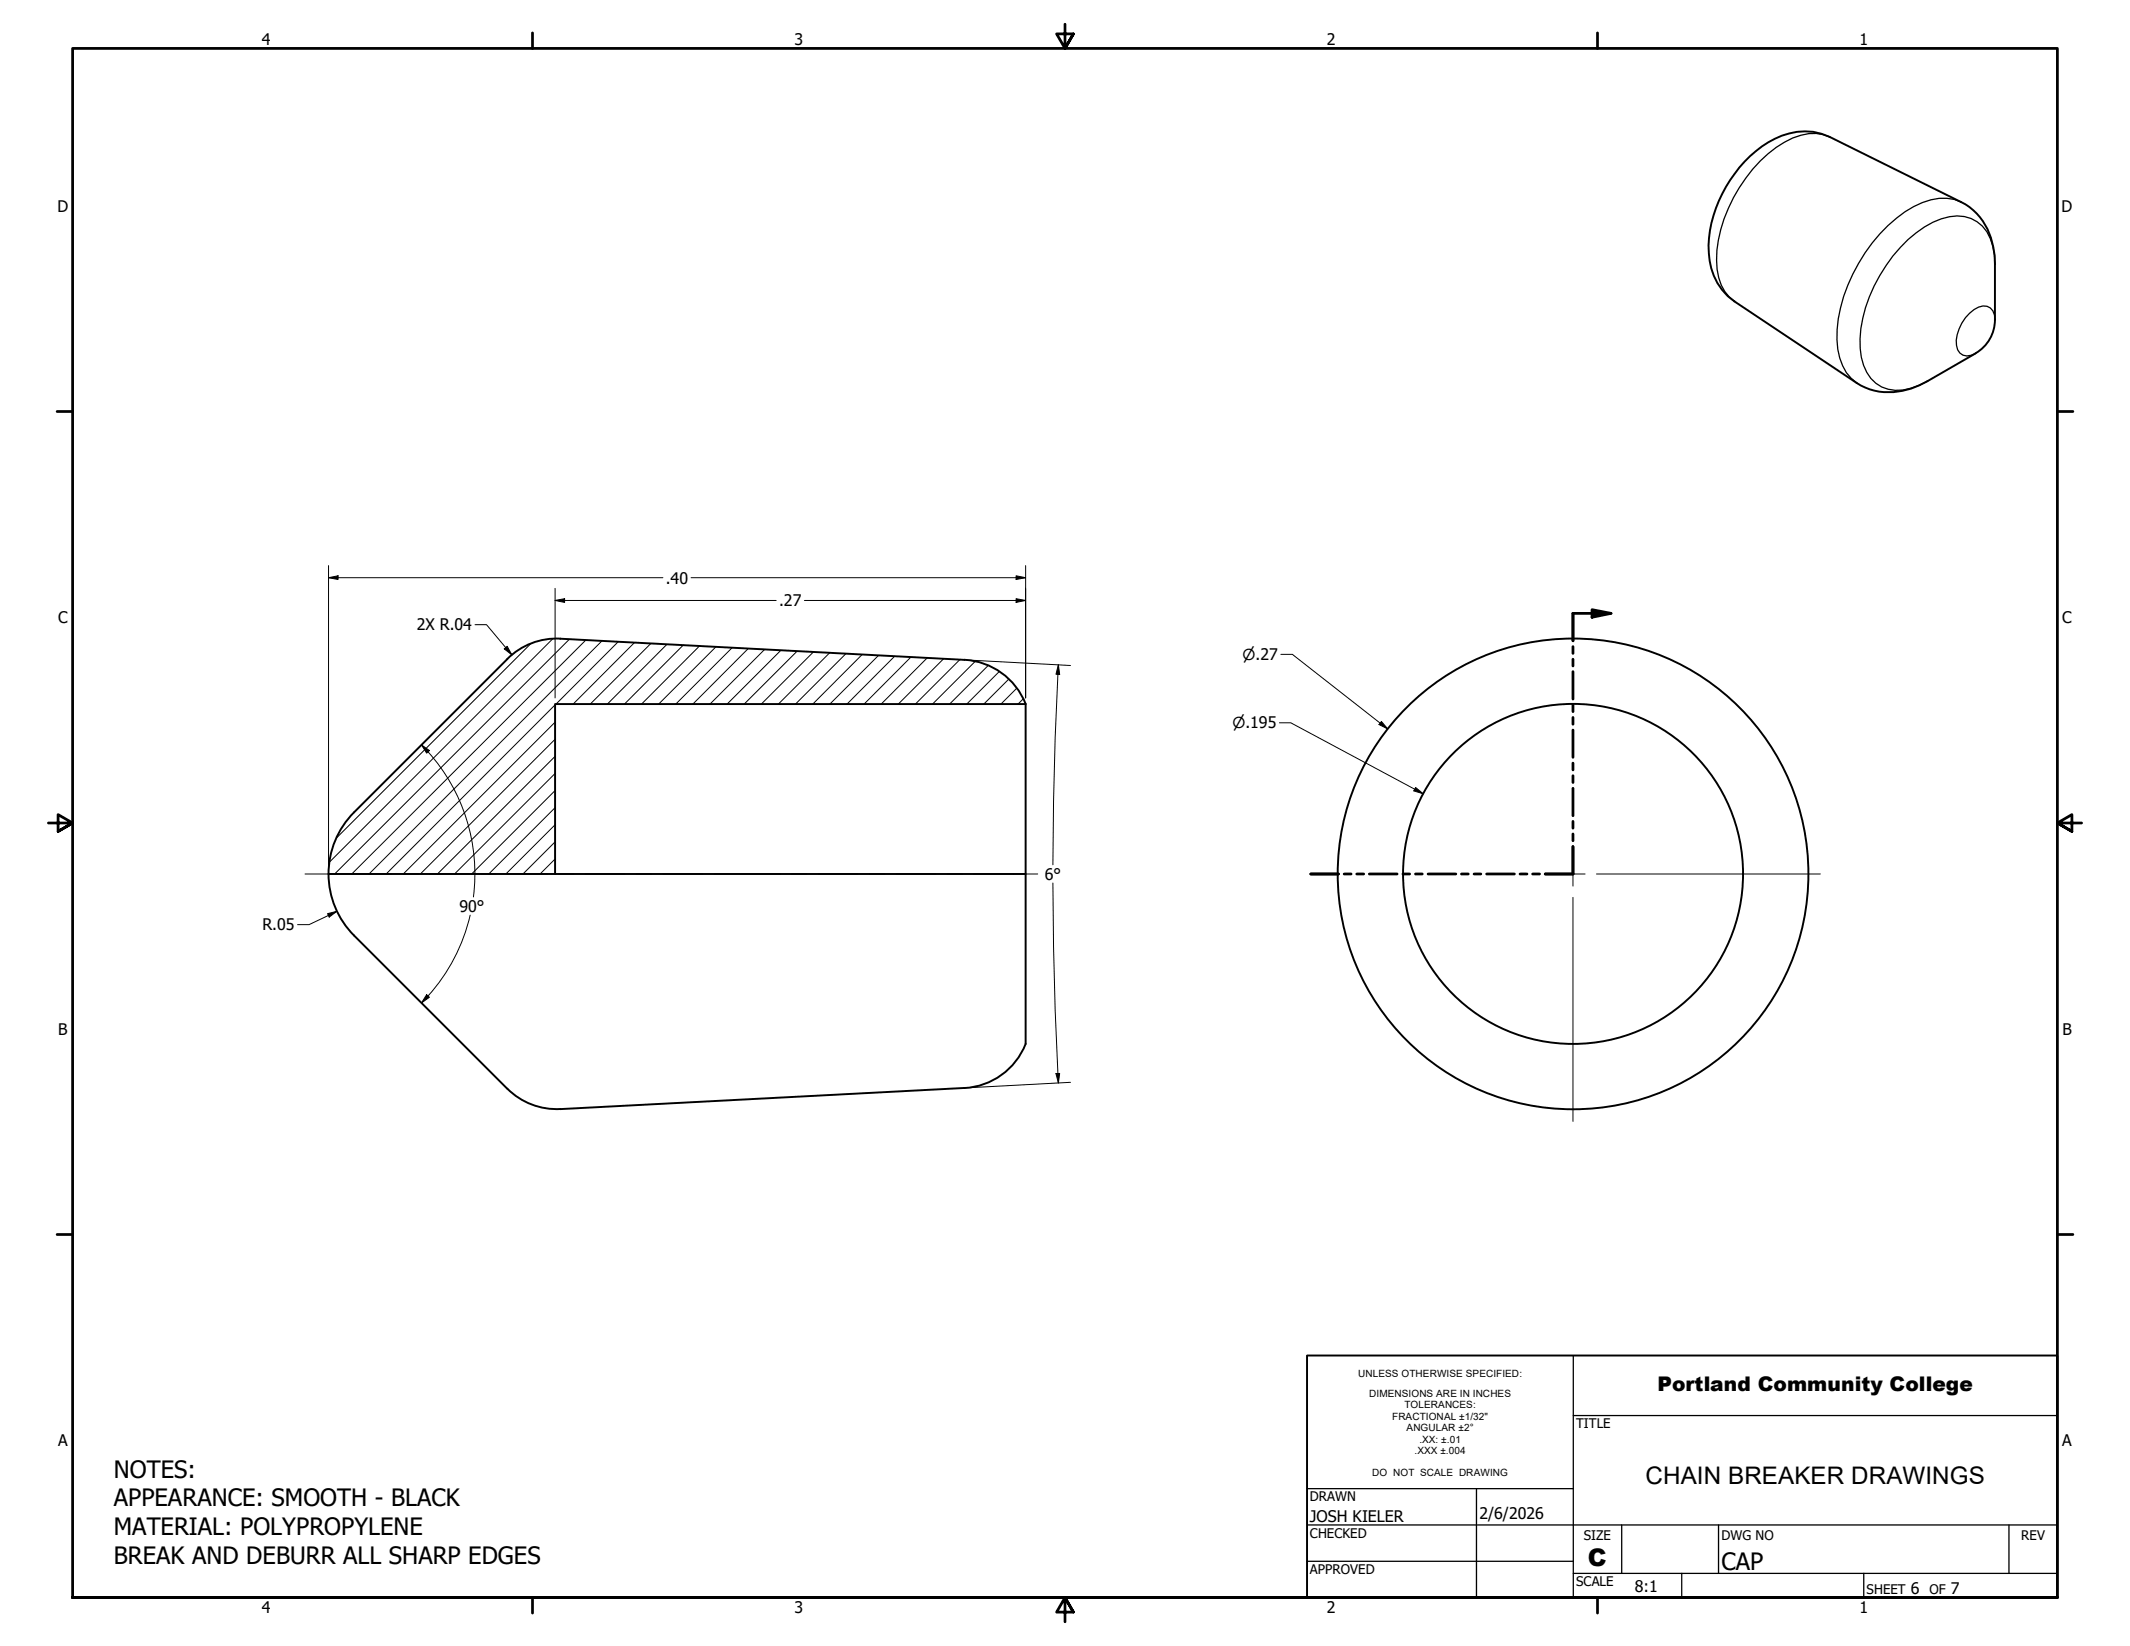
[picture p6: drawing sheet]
<svg xmlns="http://www.w3.org/2000/svg" width="559mm" height="432mm" viewBox="0 0 559 432" stroke-linecap="round" stroke-linejoin="round" font-family="sans-serif">
<!-- layer: Hatch (ANSI) -->
<g fill="none" stroke="#000" stroke-width=".26">
<path d="M139.2 168.9l-50.9 50.9M145 167.6l-58.6 58.6M149.4 167.7l-61.6 61.6M153.7 167.9l-61.4 61.4M157.9 168.1l-61.1 61.2M162.2 168.4l-16.3 16.3M166.5 168.6l-16.1 16.1M170.7 168.8l-15.8 15.9M175 169l-15.7 15.7M179.2 169.2l-15.4 15.5M183.5 169.5l-15.2 15.2M187.8 169.7l-15 15"/>
<path d="M192.1 169.9l-14.8 14.8M196.3 170.1l-14.5 14.6M200.6 170.4l-14.3 14.3M204.9 170.6l-14.1 14.1M209.1 170.8l-13.9 13.9M213.4 171l-13.7 13.7M217.6 171.3l-13.4 13.4M221.9 171.5l-13.2 13.2M226.2 171.7l-13 13M230.5 172l-12.8 12.7M234.7 172.2l-12.5 12.5M239 172.4l-12.3 12.3"/>
<path d="M243.2 172.6l-12 12.1M247.5 172.8l-11.8 11.9M251.8 173.1l-11.6 11.6M255.8 173.5l-11.2 11.2M259.2 174.6l-10.1 10.1M262.1 176.2l-8.5 8.5M264.7 178.1l-6.6 6.6M145.6 198.4l-30.8 30.9M145.6 193.9l-35.3 35.4M145.6 189.4l-39.8 39.9M145.6 184.9l-44.3 44.4M266.7 180.6l-4.1 4.1"/>
<path d="M268.4 183.3l-1.3 1.4M145.6 216.4l-12.9 12.9M145.6 211.9l-17.4 17.4M145.6 207.4l-21.9 21.9M145.6 202.9l-26.3 26.4M145.6 225.3l-3.9 4M145.6 220.9l-8.4 8.4"/>
</g>
<!-- layer: Visible Narrow (ANSI) -->
<path d="M480 35.9a12.6 12.6 0 0 0-11.8 1.4 37.9 37.9 0 0 0-15.9 20.1 27.2 27.2 0 0 0-1.4 15.4 10.5 10.5 0 0 0 4.1 6.3M514.5 53a13.5 13.5 0 0 0-12.4 1.2 42.3 42.3 0 0 0-19.2 26.6 23.7 23.7 0 0 0 .5 15.1l1 1.8 1.2 1.5 1.5 1.3M523.4 69.3a12.9 12.9 0 0 0-4.7-11.1 10 10 0 0 0-9.4-.8 32.2 32.2 0 0 0-16.2 14.9 32.8 32.8 0 0 0-4.8 21.4 9.7 9.7 0 0 0 8.9 8.7 16.5 16.5 0 0 0 8.5-2.4M523.4 83.9a3 3 0 0 0-1.1-3 3 3 0 0 0-3.2-.3 10.7 10.7 0 0 0-5.8 10 2.83 2.83 0 0 0 3.8 2.6l1.2-.5" fill="none" stroke="#000" stroke-width=".34"/>
<!-- layer: Visible (ANSI) -->
<g fill="none" stroke="#000" stroke-width=".51">
<path d="M518.3 92.7a10.1 10.1 0 0 0 5.1-8.8v-14.6a17.9 17.9 0 0 0-6.7-15l-2.2-1.3-34.5-17.1a16.8 16.8 0 0 0-16.1 1.4 34.5 34.5 0 0 0-15.7 27.1 16.8 16.8 0 0 0 6.8 14.7l32.1 21.4a16.4 16.4 0 0 0 16.5 .5l14.7-8.3M147 167.6l106 5.5a18.3 18.3 0 0 1 16.1 11.6M147 167.5a18.3 18.3 0 0 0-13.9 5.4l-40.2 40.2a22.8 22.8 0 0 0 0 32.3l40.2 40.2M86.2 229.3h182.9v-44.6h-123.5v44.6M269.1 229.3v44.6M269.1 273.9a18.3 18.3 0 0 1-16.1 11.5l-106 5.5a18.3 18.3 0 0 1-13.9-5.3"/>
<circle cx="412.7" cy="229.3" r="44.6"/>
<circle cx="412.7" cy="229.3" r="61.7"/>
</g>
<!-- layer: Section Line (ANSI) -->
<g fill="none" stroke="#000" stroke-width=".72">
<path d="M417.7 159.9l5 1-5 1zM412.7 169.6v1.8M412.7 172.9v1.8M412.7 176.2v7.2M422.7 160.9h-10v7.2M412.7 184.9v1.8M412.7 188.2v1.8M412.7 191.5v7.2M412.7 200.2v1.8M412.7 203.5v1.8M412.7 206.8v7.2M412.7 215.5v1.8"/>
<path d="M412.7 218.8v1.8M343.9 229.3h7.3M352.6 229.3h1.9M355.9 229.3h1.9M359.2 229.3h7.3M368 229.3h1.8M371.3 229.3h1.8M374.6 229.3h7.3M383.4 229.3h1.8M386.7 229.3h1.8M390 229.3h7.3M398.8 229.3h1.8"/>
<path d="M402.1 229.3h1.8M412.7 222.1v7.2h-7.3"/>
</g>
<path d="M417.7 159.9l5 1-5 1z" fill="#000"/>
<!-- layer: Border (ANSI) -->
<g fill="none" stroke="#000" stroke-width=".72">
<path d="M139.7 8.6v4.1M279.4 6.3v6.4l-2.2-3.8h4.4l-2.2 3.8 2.2-3.8M419.1 8.6v4.1M15 107.9h4M539.8 107.9h4M12.7 215.9h6.3l-3.8-2.2v4.4l3.8-2.2-3.8 2.2M546.1 215.9h-6.3l3.8-2.2v4.4l-3.8-2.2 3.8 2.2M15 323.8h4M539.8 323.8h4M19 419.1v-406.4h520.8v406.4h-520.8h520.8M139.7 419.1v4.1M419.1 419.1v4.1"/>
<path d="M281.6 422.9l-2.2-3.8 2.2 3.8h-4.4l2.2-3.8v6.3"/>
</g>
<!-- layer: Title (ANSI) -->
<path d="M412.7 355.6v63.5M412.7 371.3h127.1M342.9 390.5h69.8M387.3 390.5v28.6M342.9 409.6h69.8M342.9 400h196.9M412.7 412.7h127.1M425.4 400v12.7M441.2 412.7v6.4M450.8 400v12.7M488.9 412.7v6.4M527 400v12.7" fill="none" stroke="#000" stroke-width=".34"/>
<path d="M342.9 355.6h196.9v63.5h-196.9z" fill="none" stroke="#000" stroke-width=".51"/>
<!-- layer: Center Mark (ANSI) -->
<path d="M412.7 226.1v3.2h-3.2M412.7 235.4v58.8M415.8 229.3h-3.1v3.2M418.8 229.3h58.8" fill="none" stroke="#000" stroke-width=".26"/>
<!-- layer: Dimension (ANSI) -->
<g fill="none" stroke="#000" stroke-width=".26">
<path d="M86.2 151.6l2.5-.6v1zM86.2 151.6h87.7M86.2 148.4v79.3M145.6 157.5l2.5-.4v.9zM145.6 157.5h58M145.6 154.3v28.8M181.3 151.6h87.8M211 157.5h58.1M266.6 157.1l2.5 .4-2.5 .5zM266.6 151l2.5 .6-2.5 .4zM269.1 148.4v34.7M124.6 163.9h3l6.7 7.9"/>
<path d="M132.3 170.2l.8-.7 1.2 2.3zM254.6 173.2l26.2 1.4M277.7 174.4l.3 2.6-1-.1zM277.7 174.4a992.7 992.7 0 0 0-1.5 52.5M336 171.7h3l25.1 19.5M110.6 195.4l2 1.5-.7 .7zM110.6 195.4a47.9 47.9 0 0 1 13.6 39.9M335.7 189.6h2.9l34.8 18.6M362.4 189.3l1.7 1.9-2.3-1.1zM371.4 206.6l2 1.6-2.5-.7zM85.9 239.7l2.5-.6-2 1.5zM88.4 239.1l-7.3 3.5h-3"/>
<path d="M276.2 231.6a992.7 992.7 0 0 0 1.5 52.5M123.4 240.1a47.9 47.9 0 0 1-12.8 23M111.9 260.9l.7 .7-2 1.5zM277 281.6h1l-.3 2.5zM280.8 283.9l-26.2 1.4"/>
</g>
<path d="M86.2 151.6l2.5-.6v1zM145.6 157.5l2.5-.4v.9zM266.6 157.1l2.5 .4-2.5 .5zM266.6 151l2.5 .6-2.5 .4zM132.3 170.2l.8-.7 1.2 2.3zM277.7 174.4l.3 2.6-1-.1zM110.6 195.4l2 1.5-.7 .7zM362.4 189.3l1.7 1.9-2.3-1.1zM371.4 206.6l2 1.6-2.5-.7zM85.9 239.7l2.5-.6-2 1.5zM111.9 260.9l.7 .7-2 1.5zM277 281.6h1l-.3 2.5z" fill="#000"/>
<!-- layer: Centerline (ANSI) -->
<g fill="none" stroke="#000" stroke-width=".26">
<path d="M80 229.3h22.7M105.7 229.3h4M112.7 229.3h10.4M126.2 229.3h3.9M133.1 229.3h10.5M146.6 229.3h3.9M153.5 229.3h10.4M166.9 229.3h4M173.9 229.3h10.4M187.3 229.3h4M194.3 229.3h10.4M207.7 229.3h4"/>
<path d="M214.7 229.3h10.4M228.1 229.3h4M235.1 229.3h10.4M248.5 229.3h4M255.5 229.3h16.7"/>
</g>
<g font-size="6.3">
<text x="29.8" y="387.6">NOTES:</text>
<text x="431.7" y="389.4">CHAIN BREAKER DRAWINGS</text>
<text x="29.8" y="395.2">APPEARANCE: SMOOTH - BLACK</text>
<text x="29.8" y="402.7">MATERIAL: POLYPROPYLENE</text>
<text x="29.8" y="410.2">BREAK AND DEBURR ALL SHARP EDGES</text>
<text x="416.6" y="410.9">C</text>
<text x="451.6" y="411.9">CAP</text>
</g>
<text font-size="5.3" x="434.8" y="364.9">Portland Community College</text>
<g font-size="4.2">
<text x="68.7" y="11.7">4</text>
<text x="208.4" y="11.7">3</text>
<text x="348.1" y="11.7">2</text>
<text x="487.8" y="11.7">1</text>
<text x="15.1" y="55.5">D</text>
<text x="540.9" y="55.5">D</text>
<text x="174.7" y="153.1">.40</text>
<text x="204.4" y="159.1">.27</text>
<text x="15.2" y="163.4">C</text>
<text x="109.3" y="165.4">2X R.04</text>
<text x="541" y="163.4">C</text>
<text x="274.1" y="230.8">6°</text>
<text x="120.6" y="239.2">90°</text>
<text x="68.8" y="244.1">R.05</text>
<text x="15.3" y="271.4">B</text>
<text x="541.1" y="271.4">B</text>
<text x="15.2" y="379.3">A</text>
<text x="541" y="379.3">A</text>
<text x="343.7" y="399.2">JOSH KIELER</text>
<text x="388.1" y="398.6">2/6/2026</text>
<text x="428.9" y="417.6">8:1</text>
<text x="501.3" y="418.3">6</text>
<text x="511.8" y="418.3">7</text>
<text x="68.7" y="423.2">4</text>
<text x="208.4" y="423.2">3</text>
<text x="348.1" y="423.2">2</text>
<text x="487.8" y="423.2">1</text>
</g>
<g font-size="4">
<text x="326" y="173.1">⌀.27</text>
<text x="323.3" y="191.1">⌀.195</text>
</g>
<g font-size="3.5">
<text x="413.5" y="374.6">TITLE</text>
<text x="343.7" y="393.8">DRAWN</text>
<text x="343.7" y="403.4">CHECKED</text>
<text x="415.5" y="404.1">SIZE</text>
<text x="451.6" y="404.1">DWG NO</text>
<text x="530.3" y="404">REV</text>
<text x="343.7" y="412.9">APPROVED</text>
<text x="413.5" y="416.1">SCALE</text>
<text x="489.7" y="418.3">SHEET</text>
<text x="506.2" y="418.3">OF</text>
</g>
<g font-size="2.6">
<text x="356.3" y="361.4">UNLESS OTHERWISE SPECIFIED:</text>
<text x="359.2" y="366.4">DIMENSIONS ARE IN INCHES</text>
<text x="368.4" y="369.4">TOLERANCES:</text>
<text x="365.3" y="372.4">FRACTIONAL ±1/32&quot;</text>
<text x="369" y="375.4">ANGULAR ±2°</text>
<text x="371.1" y="381.4">.XXX ±.004</text>
<text x="372.4" y="378.4">.XX: ±.01</text>
<text x="360" y="387.3">DO NOT SCALE DRAWING</text>
</g>
</svg>
